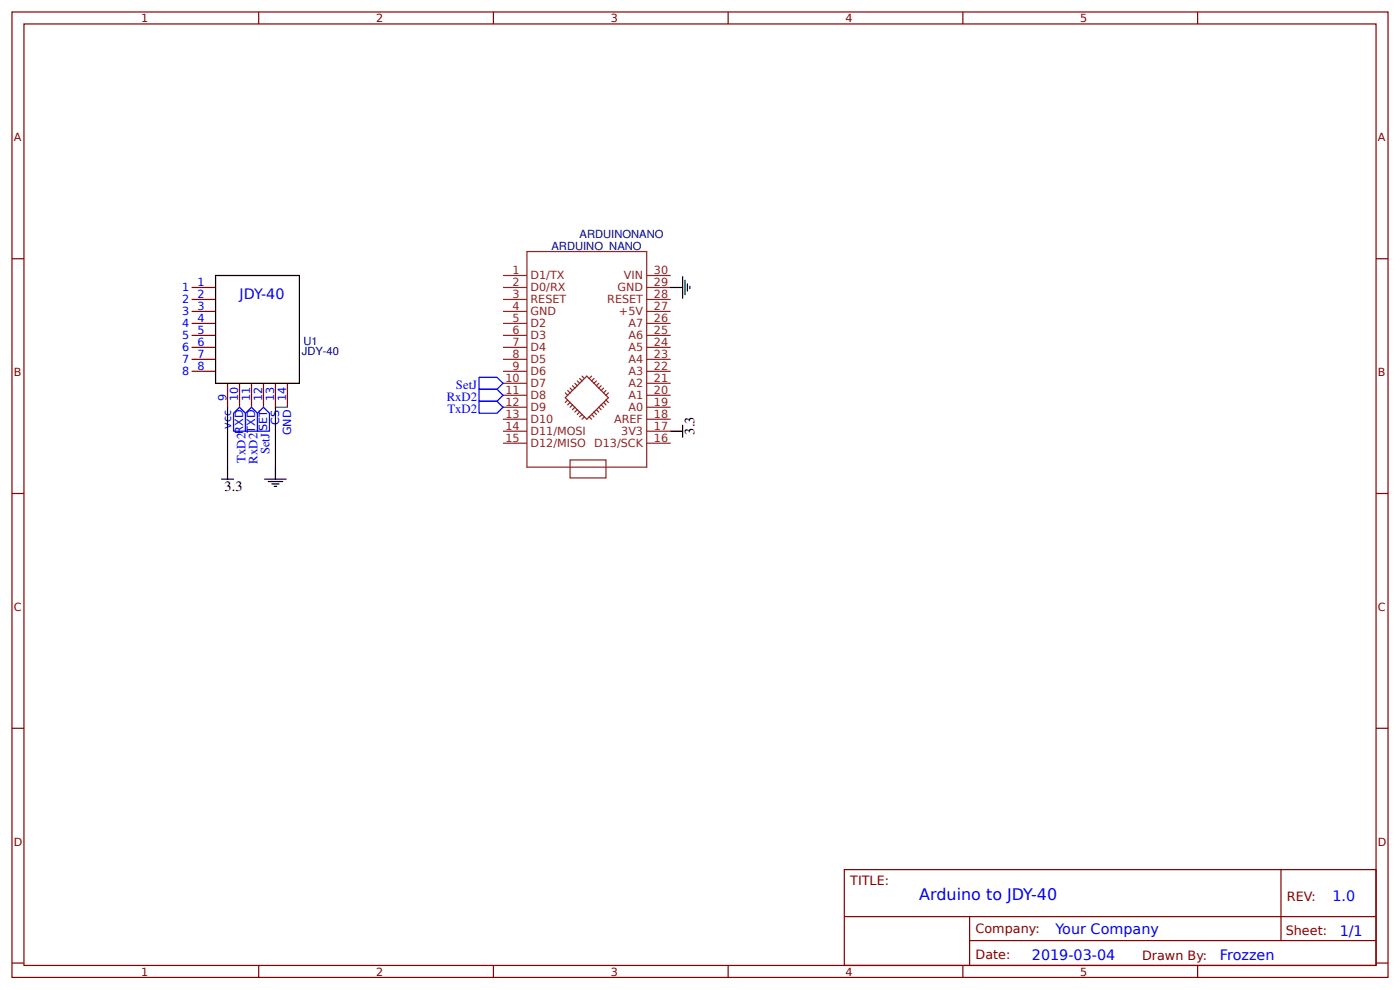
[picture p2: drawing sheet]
<svg xmlns="http://www.w3.org/2000/svg" width="309mm" height="219mm" viewBox="0 0 309 219" stroke-linecap="round" stroke-linejoin="round" font-family="sans-serif">
<g fill="none" stroke="#800" stroke-width=".26">
<path d="M2.6 2.6h304.1v213.3h-304.1zM5.3 5.3h298.7v208h-298.7zM57.1 2.6v2.7M109 2.6v2.7M160.9 2.6v2.7M212.7 2.6v2.7M264.6 2.6v2.7M2.6 57.1h2.7M304 57.1h2.7M42.3 63.5h5.3M42.3 66.1h5.3M42.3 68.8h5.3"/>
<path d="M42.3 71.4h5.3M42.3 74.1h5.3M42.3 76.7h5.3M42.3 79.4h5.3M42.3 82h5.3M50.3 84.7v5.3M52.9 84.7v5.3M55.6 84.7v5.3M58.2 84.7v5.3M60.9 84.7v5.3M63.5 84.7v5.3M2.6 109h2.7"/>
<path d="M304 109h2.7M2.6 160.9h2.7M304 160.9h2.7M186.5 192.1h117.5v21.2h-117.5zM283 192.1v15.7M2.6 212.7h2.7M57.1 213.3v2.6M109 213.3v2.6M160.9 213.3v2.6M186.6 202.5h117.3M212.7 213.3v2.6M214.2 207.8h89.7"/>
<path d="M214.2 202.5v10.6M264.6 213.3v2.6M304 212.7h2.7"/>
</g>
<g fill="none" stroke="#000" stroke-width=".26">
<path d="M47.6 60.9h18.5v23.8h-18.5zM148.2 63.5h2.6M150.8 61.1v4.8M151.3 61.9v3.2M151.9 62.7v1.6M152.4 63.2v.6M148.2 95.2h2.6M150.8 93.9v2.7M48.9 105.8h2.7M50.3 103.2v2.6M58.5 105.8h4.7M59.3 106.4h3.1"/>
<path d="M60.1 106.9h1.5M60.6 107.4h.5M60.9 103.2v2.6"/>
</g>
<path d="M51.6 91.3l1.3-1.3 1.3 1.3v3.9h-2.6zM55.6 90l1.3 1.3v3.9h-2.7v-3.9zM58.2 90l1.3 1.3v3.9h-2.6v-3.9zM105.8 86h4l1.3 1.3-1.3 1.3h-4zM105.8 88.6h4l1.3 1.4-1.3 1.3h-4zM105.8 83.3h4l1.3 1.4-1.3 1.3h-4z" fill="none" stroke="#00f" stroke-width=".26"/>
<path d="M50.3 90v13.2M63.5 90h-2.6v13.2" fill="none" stroke="#080" stroke-width=".26"/>
<g fill="none" stroke="#8d2323" stroke-width=".26">
<path d="M116.4 55.6h26.5v47.6h-26.5zM111.1 79.4h5.3M111.1 76.7h5.3M111.1 74.1h5.3M111.1 71.4h5.3M111.1 68.8h5.3M111.1 66.1h5.3M111.1 63.5h5.3M111.1 60.9h5.3M142.9 79.4h5.3M142.9 76.7h5.3M142.9 74.1h5.3"/>
<path d="M142.9 71.4h5.3M142.9 68.8h5.3M142.9 66.1h5.3M142.9 63.5h5.3M142.9 60.9h5.3M111.1 95.2h5.3M111.1 92.6h5.3M111.1 90h5.3M111.1 87.3h5.3M111.1 84.7h5.3M111.1 82h5.3M111.1 97.9h5.3"/>
<path d="M124.9 87.8l4.7-4.7 4.8 4.7-4.8 4.8zM124.9 86.8l.5 .5M125.4 88.4l-.5 .5M125.4 86.3l.5 .5M125.9 85.7l.6 .6M125.9 88.9l-.5 .5M126.5 89.4l-.6 .6M126.5 85.2l.5 .5M127 84.7l.5 .5M127 90l-.5 .5M127.5 84.1l.6 .6M127.5 90.5l-.5 .5"/>
<path d="M128.1 83.6l.5 .5M128.1 91l-.6 .5M128.6 83.1l.5 .5M128.6 91.5l-.5 .6M129.1 92.1l-.5 .5M130.2 92.1l.5 .5M130.7 91.5l.5 .6M130.7 83.1l-.5 .5M131.2 91l.6 .5M131.2 83.6l-.5 .5M131.8 90.5l.5 .5M131.8 84.1l-.6 .6"/>
<path d="M132.3 90l.5 .5M132.3 84.7l-.5 .5M132.8 89.4l.5 .6M132.8 85.2l-.5 .5M133.3 88.9l.6 .5M133.3 85.7l-.5 .6M133.9 88.4l.5 .5M133.9 86.3l-.6 .5M134.4 86.8l-.5 .5M142.9 95.2h5.3M142.9 92.6h5.3M142.9 90h5.3"/>
<path d="M142.9 87.3h5.3M142.9 84.7h5.3M142.9 82h5.3M142.9 97.9h5.3M125.9 101.6h8v4h-8z"/>
</g>
<text font-size="3.5" fill="#00f" x="203.1" y="198.9">Arduino to JDY-40</text>
<g font-size="3.2" fill="#00f">
<text x="52.9" y="66.1">JDY-40</text>
<text x="294.4" y="199">1.0</text>
<text x="233.2" y="206.2">Your Company</text>
<text x="296" y="206.8">1/1</text>
<text x="228" y="212.1">2019-03-04</text>
<text x="269.5" y="212">Frozzen</text>
</g>
<g font-size="3.2">
<text x="153.4" y="96" transform="rotate(-90 153.4 96)">3.3</text>
<text x="49.6" y="108.5">3.3</text>
</g>
<g font-size="2.8" fill="#00f">
<text x="98.7" y="88.6">RxD2</text>
<text x="100.7" y="86">SetJ</text>
<text x="98.8" y="91.3">TxD2</text>
<text x="59.5" y="100.3" transform="rotate(-90 59.5 100.3)">SetJ</text>
<text x="54.2" y="102.2" transform="rotate(-90 54.2 102.2)">TxD2</text>
<text x="56.9" y="102.4" transform="rotate(-90 56.9 102.4)">RxD2</text>
</g>
<g font-size="2.8" fill="#800">
<text x="187.9" y="195.5">TITLE:</text>
<text x="284.3" y="199">REV:</text>
<text x="215.5" y="206.2">Company:</text>
<text x="284.1" y="206.6">Sheet:</text>
<text x="215.5" y="211.9">Date:</text>
<text x="252.3" y="212">Drawn By:</text>
</g>
<g font-size="2.5" fill="#800">
<text x="31.2" y="4.9">1</text>
<text x="83.1" y="4.9">2</text>
<text x="134.9" y="4.9">3</text>
<text x="186.8" y="4.9">4</text>
<text x="238.7" y="4.9">5</text>
<text x="3" y="31.2">A</text>
<text x="304.4" y="31.2">A</text>
<text x="3" y="83.1">B</text>
<text x="304.4" y="83.1">B</text>
<text x="3" y="134.9">C</text>
<text x="304.4" y="134.9">C</text>
<text x="3" y="186.8">D</text>
<text x="304.4" y="186.8">D</text>
<text x="31.2" y="215.5">1</text>
<text x="83.1" y="215.5">2</text>
<text x="134.9" y="215.5">3</text>
<text x="186.8" y="215.5">4</text>
<text x="238.7" y="215.5">5</text>
</g>
<g font-size="2.5" fill="#000080">
<text x="128" y="52.6">ARDUINONANO</text>
<text x="121.8" y="55.2">ARDUINO_NANO</text>
<text x="67" y="76.3">U1</text>
<text x="66.7" y="78.5">JDY-40</text>
</g>
<g font-size="2.5" fill="#00f">
<text x="40.2" y="64.3">1</text>
<text x="43.7" y="63.2">1</text>
<text x="43.7" y="65.9">2</text>
<text x="40.2" y="66.9">2</text>
<text x="40.2" y="69.6">3</text>
<text x="43.7" y="68.5">3</text>
<text x="43.7" y="71.2">4</text>
<text x="40.2" y="72.2">4</text>
<text x="40.2" y="74.9">5</text>
<text x="40.2" y="77.5">6</text>
<text x="43.7" y="73.8">5</text>
<text x="43.7" y="76.5">6</text>
<text x="40.2" y="80.2">7</text>
<text x="40.2" y="82.8">8</text>
<text x="43.7" y="79.1">7</text>
<text x="43.7" y="81.8">8</text>
<text x="50" y="88.6" transform="rotate(-90 50 88.6)">9</text>
<text x="52.7" y="88.6" transform="rotate(-90 52.7 88.6)">10</text>
<text x="55.3" y="88.6" transform="rotate(-90 55.3 88.6)">11</text>
<text x="57.9" y="88.6" transform="rotate(-90 57.9 88.6)">12</text>
<text x="60.6" y="88.6" transform="rotate(-90 60.6 88.6)">13</text>
<text x="63.2" y="88.6" transform="rotate(-90 63.2 88.6)">14</text>
<text x="51.1" y="94.7" transform="rotate(-90 51.1 94.7)">vcc</text>
<text x="53.7" y="95.8" transform="rotate(-90 53.7 95.8)">RXD</text>
<text x="56.4" y="95.6" transform="rotate(-90 56.4 95.6)">TXD</text>
<text x="59" y="95.1" transform="rotate(-90 59 95.1)">SET</text>
<text x="61.6" y="93.8" transform="rotate(-90 61.6 93.8)">CS</text>
<text x="64.3" y="96.1" transform="rotate(-90 64.3 96.1)">GND</text>
</g>
<g font-size="2.5" fill="#8d2323">
<text x="113.3" y="65.9">3</text>
<text x="113.3" y="63.2">2</text>
<text x="113.3" y="60.6">1</text>
<text x="117.2" y="64.3">D0/RX</text>
<text x="117.2" y="61.6">D1/TX</text>
<text x="136.4" y="64.3">GND</text>
<text x="137.8" y="61.6">VIN</text>
<text x="144.5" y="60.6">30</text>
<text x="144.5" y="63.2">29</text>
<text x="144.5" y="65.9">28</text>
<text x="113.3" y="71.2">5</text>
<text x="113.3" y="68.5">4</text>
<text x="117.2" y="69.6">GND</text>
<text x="117.2" y="66.9">RESET</text>
<text x="134.2" y="66.9">RESET</text>
<text x="136.8" y="69.6">+5V</text>
<text x="144.5" y="68.5">27</text>
<text x="144.5" y="71.2">26</text>
<text x="113.3" y="76.5">7</text>
<text x="113.3" y="73.8">6</text>
<text x="117.2" y="77.5">D4</text>
<text x="117.2" y="74.9">D3</text>
<text x="117.2" y="72.2">D2</text>
<text x="138.8" y="72.2">A7</text>
<text x="138.8" y="74.9">A6</text>
<text x="138.8" y="77.5">A5</text>
<text x="144.5" y="73.8">25</text>
<text x="144.5" y="76.5">24</text>
<text x="113.3" y="81.8">9</text>
<text x="113.3" y="79.1">8</text>
<text x="117.2" y="82.8">D6</text>
<text x="117.2" y="80.2">D5</text>
<text x="138.8" y="80.2">A4</text>
<text x="138.8" y="82.8">A3</text>
<text x="144.5" y="79.1">23</text>
<text x="144.5" y="81.8">22</text>
<text x="111.7" y="89.7">12</text>
<text x="111.7" y="87">11</text>
<text x="111.7" y="84.4">10</text>
<text x="117.2" y="88.1">D8</text>
<text x="117.2" y="85.5">D7</text>
<text x="138.8" y="85.5">A2</text>
<text x="138.8" y="88.1">A1</text>
<text x="144.5" y="84.4">21</text>
<text x="144.5" y="87">20</text>
<text x="144.5" y="89.7">19</text>
<text x="111.7" y="95">14</text>
<text x="111.7" y="92.3">13</text>
<text x="117.2" y="93.4">D10</text>
<text x="117.2" y="90.8">D9</text>
<text x="135.7" y="93.4">AREF</text>
<text x="138.8" y="90.8">A0</text>
<text x="144.5" y="92.3">18</text>
<text x="144.5" y="95">17</text>
<text x="111.7" y="97.6">15</text>
<text x="117.2" y="96">D11/MOSI</text>
<text x="117.2" y="98.7">D12/MISO</text>
<text x="131.3" y="98.7">D13/SCK</text>
<text x="137.2" y="96">3V3</text>
<text x="144.5" y="97.6">16</text>
</g>
</svg>
